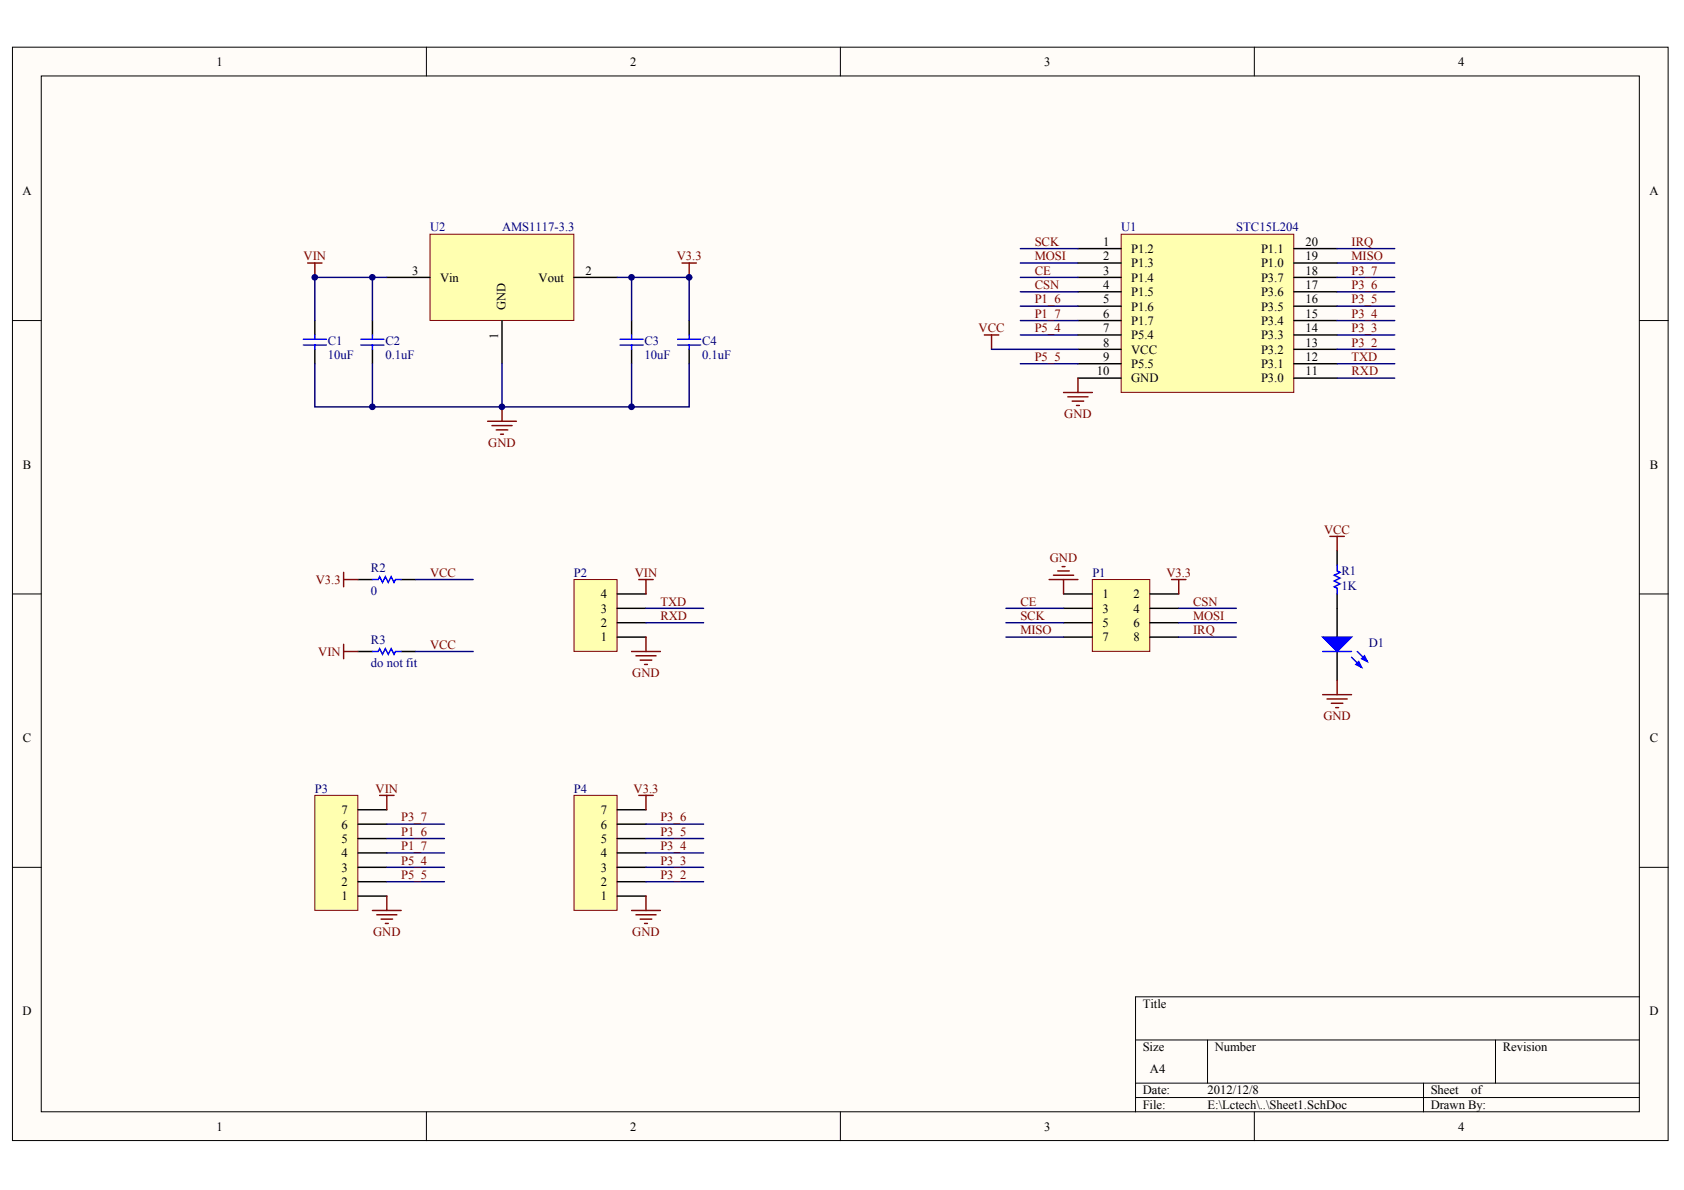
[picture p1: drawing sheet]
<svg xmlns="http://www.w3.org/2000/svg" width="297mm" height="210mm" viewBox="0 0 297 210" stroke-linecap="round" stroke-linejoin="round" font-family="sans-serif">
<g fill="#fffcf8" stroke="#000" stroke-width=".18">
<path d="M2.2 8.3h292v192.9h-292z"/>
<path d="M7.3 13.4h281.9v182.7h-281.9z"/>
</g>
<g fill="none" stroke="#000" stroke-width=".18">
<path d="M75.2 8.3v5.1M148.2 8.3v5.1M221.2 8.3v5.1M2.2 56.5h5.1M289.2 56.5h5.1M2.2 104.8h5.1M289.2 104.8h5.1M2.2 153h5.1M289.2 153h5.1M289.2 175.8h-88.9v20.3M75.2 196.1v5.1M148.2 196.1v5.1"/>
<path d="M200.3 183.4h88.9M200.3 191.1h88.9M200.3 193.6h88.9M213 183.4v7.7M221.2 196.1v5.1M251.1 191.1v5M263.8 183.4v7.7"/>
</g>
<path d="M197.8 41.3h30.4v27.9h-30.4z" fill="#ffffb0" stroke="#800000" stroke-width=".18"/>
<g fill="none" stroke="#000" stroke-width=".25">
<path d="M190.1 43.9h7.7M190.1 46.4h7.7M190.1 48.9h7.7M190.1 51.5h7.7M190.1 54h7.7M190.1 56.5h7.7M190.1 59.1h7.7M228.2 43.9h7.7M228.2 46.4h7.7M228.2 48.9h7.7M228.2 51.5h7.7M228.2 54h7.7"/>
<path d="M228.2 56.5h7.7M228.2 59.1h7.7M190.1 61.6h7.7M190.1 64.2h7.7M190.1 66.7h7.7M228.2 61.6h7.7M228.2 64.2h7.7M228.2 66.7h7.7"/>
</g>
<path d="M75.8 41.3h25.4v15.2h-25.4z" fill="#ffffb0" stroke="#800000" stroke-width=".18"/>
<path d="M55.5 56.5v2.6M65.7 56.5v2.6M68.2 48.9h7.6M88.5 56.5v7.7M101.2 48.9h7.7M111.4 56.5v2.6M121.6 56.5v2.6M55.5 61.6v2.6M65.7 61.6v2.6M111.4 61.6v2.6M121.6 61.6v2.6" fill="none" stroke="#000" stroke-width=".25"/>
<g fill="none" stroke="#00f" stroke-width=".25">
<path d="M53.5 59.8h4.1M55.5 59.1v.7M63.7 59.8h4M65.7 59.1v.7M109.4 59.8h4M111.4 59.1v.7M119.5 59.8h4.1M121.6 59.1v.7M53.5 60.9h4.1M55.5 60.9v.7M63.7 60.9h4M65.7 60.9v.7"/>
<path d="M109.4 60.9h4M111.4 60.9v.7M119.5 60.9h4.1M121.6 60.9v.7"/>
</g>
<g fill="none" stroke="#000080" stroke-width=".25">
<path d="M65.7 48.9v7.6M68.2 48.9h-12.7v7.6M108.9 48.9h12.7v7.6M111.4 48.9v7.6M180 43.9h10.1M180 46.4h10.1M180 48.9h10.1M180 51.5h10.1M55.5 64.2v7.6h66.1v-7.6M65.7 64.2v7.6M88.5 64.2v7.6M111.4 64.2v7.6"/>
<path d="M174.9 61.6h15.2"/>
</g>
<g fill="none" stroke="#800000" stroke-width=".25">
<path d="M54.3 46.4h2.5M55.5 46.4v2.5M120.3 46.4h2.5M121.6 46.4v2.5M173.6 59.1h2.6M174.9 59.1v2.5M86 74.3h5.1M86.8 75.1h3.5M87.5 75.8h2.1M88.3 76.6h.5M88.5 71.8v2.5M187.6 69.2h5.1"/>
<path d="M188.4 70h3.5M189.1 70.8h2.1M189.9 71.5h.5M190.1 66.7v2.5"/>
</g>
<path d="M192.7 102.2h10.1v12.7h-10.1z" fill="#ffffb0" stroke="#800000" stroke-width=".18"/>
<path d="M187.6 104.8h5.1M187.6 107.3h5.1M187.6 109.8h5.1M187.6 112.4h5.1M202.8 104.8h5.1M202.8 107.3h5.1M202.8 109.8h5.1M202.8 112.4h5.1" fill="none" stroke="#000" stroke-width=".25"/>
<path d="M187.3 99.9h.6M185.1 102.2h5M185.8 101.5h3.6M186.6 100.7h2M187.6 102.2v2.6M206.6 102.2h2.6M207.9 102.2v2.6" fill="none" stroke="#800000" stroke-width=".25"/>
<path d="M235.9 46.4h10.1M235.9 43.9h10.1M177.4 107.3h10.2M177.4 109.8h10.2M177.4 112.4h10.2M207.9 107.3h10.2M207.9 109.8h10.2M207.9 112.4h10.2" fill="none" stroke="#000080" stroke-width=".25"/>
<path d="M101.2 102.2h7.6v12.7h-7.6z" fill="#ffffb0" stroke="#800000" stroke-width=".18"/>
<path d="M235.9 97.2v2.5M108.9 112.4h5M108.9 109.8h5M108.9 107.3h5M108.9 104.8h5M235.9 104.8v7.6M235.9 114.9v5.1" fill="none" stroke="#000" stroke-width=".25"/>
<g fill="none" stroke="#800000" stroke-width=".25">
<path d="M234.6 94.6h2.5M235.9 94.6v2.6M111.4 114.9h5.1M112.2 115.7h3.5M112.7 102.2h2.5M112.9 116.4h2.1M113.7 117.2h.5M113.9 102.2v2.6M113.9 112.4v2.5M235.9 120v2.5M233.3 122.5h5.1M234.1 123.3h3.5"/>
<path d="M234.8 124.1h2.1M235.6 124.8h.5"/>
</g>
<path d="M235.9 66.7h10.1M235.9 64.2h10.1M113.9 109.8h10.2M113.9 107.3h10.2" fill="none" stroke="#000080" stroke-width=".25"/>
<g fill="#00f" stroke="#00f" stroke-width=".25">
<path d="M233.3 112.4h5.1l-2.5 2.5z"/>
<path d="M239.2 117.2l.5-.5 .5 1z"/>
<path d="M240.2 116.2l.5-.5 .5 1z"/>
</g>
<path d="M235.9 99.7v1l.5 .3-1.1 .5 1.1 .5-1.1 .5 1.1 .5-1.1 .5 .6 .2v1.1M233.3 114.9h5.1M238.4 115.9l1.8 1.8M239.4 114.9l1.8 1.8" fill="none" stroke="#00f" stroke-width=".25"/>
<path d="M55.5 140.3h7.6v20.3h-7.6z" fill="#ffffb0" stroke="#800000" stroke-width=".18"/>
<path d="M63.2 158.1h5M63.2 155.5h5M63.2 153h5M63.2 150.4h5M63.2 147.9h5M63.2 145.4h5M63.2 142.8h5" fill="none" stroke="#000" stroke-width=".25"/>
<path d="M101.2 140.3h7.6v20.3h-7.6z" fill="#ffffb0" stroke="#800000" stroke-width=".18"/>
<path d="M63.2 102.2h2.5M63.2 114.9h2.5M70.8 102.2h2.5M70.8 114.9h2.5M108.9 158.1h5M108.9 155.5h5M108.9 153h5M108.9 150.4h5M108.9 147.9h5M108.9 145.4h5M108.9 142.8h5" fill="none" stroke="#000" stroke-width=".25"/>
<g fill="none" stroke="#800000" stroke-width=".25">
<path d="M60.6 101v2.5M60.6 113.6v2.6M60.6 114.9h2.6M60.6 102.2h2.6M67 140.3h2.5M68.2 140.3v2.5M68.2 158.1v2.5M112.7 140.3h2.5M113.9 140.3v2.5M113.9 158.1v2.5M65.7 160.6h5.1M66.5 161.4h3.5"/>
<path d="M67.2 162.1h2M68 162.9h.5M111.4 160.6h5.1M112.2 161.4h3.5M112.9 162.1h2.1M113.7 162.9h.5"/>
</g>
<g fill="none" stroke="#000080" stroke-width=".25">
<path d="M180 54h10.1M180 56.5h10.1M180 59.1h10.1M235.9 48.9h10.1M235.9 51.5h10.1M235.9 54h10.1M235.9 56.5h10.1M235.9 59.1h10.1M180 64.2h10.1M235.9 61.6h10.1M73.3 102.2h10.2M73.3 114.9h10.2"/>
<path d="M68.2 145.4h10.2M68.2 147.9h10.2M68.2 150.4h10.2M68.2 153h10.2M68.2 155.5h10.2M113.9 145.4h10.2M113.9 147.9h10.2M113.9 150.4h10.2M113.9 153h10.2M113.9 155.5h10.2"/>
</g>
<path d="M65.7 102.2h1l.3-.5 .5 1 .5-1 .5 1 .5-1 .5 1 .3-.5h1M65.7 114.9h1l.3-.5 .5 1 .5-1 .5 1 .5-1 .5 1 .3-.5h1" fill="none" stroke="#00f" stroke-width=".25"/>
<g fill="#000080" stroke="#000080" stroke-width=".18">
<circle cx="55.5" cy="48.9" r=".5"/>
<circle cx="65.7" cy="71.8" r=".5"/>
<circle cx="65.7" cy="48.9" r=".5"/>
<circle cx="88.5" cy="71.8" r=".5"/>
<circle cx="111.4" cy="71.8" r=".5"/>
<circle cx="111.4" cy="48.9" r=".5"/>
<circle cx="121.6" cy="48.9" r=".5"/>
</g>
<g font-size="2.2">
<text x="38.2" y="11.6">1</text>
<text x="111.2" y="11.6">2</text>
<text x="184.2" y="11.6">3</text>
<text x="257.2" y="11.6">4</text>
<text x="4" y="34.4">A</text>
<text x="290.9" y="34.4">A</text>
<text x="194.6" y="43.4">1</text>
<text x="194.6" y="45.9">2</text>
<text x="199.5" y="44.6">P1.2</text>
<text x="199.5" y="47.2">P1.3</text>
<text x="222.4" y="47.2">P1.0</text>
<text x="222.4" y="44.6">P1.1</text>
<text x="230.3" y="45.9">19</text>
<text x="230.3" y="43.4">20</text>
<text x="72.7" y="48.4">3</text>
<text x="77.6" y="49.7">Vin</text>
<text x="95" y="49.7">Vout</text>
<text x="103.3" y="48.4">2</text>
<text x="194.6" y="48.4">3</text>
<text x="194.6" y="51">4</text>
<text x="194.6" y="53.5">5</text>
<text x="199.5" y="49.7">P1.4</text>
<text x="199.5" y="52.2">P1.5</text>
<text x="222.4" y="52.2">P3.6</text>
<text x="222.4" y="49.7">P3.7</text>
<text x="230.3" y="53.5">16</text>
<text x="230.3" y="51">17</text>
<text x="230.3" y="48.4">18</text>
<text x="87.9" y="59.7" transform="rotate(-90 87.9 59.7)">1</text>
<text x="89.1" y="54.8" transform="rotate(-90 89.1 54.8)">GND</text>
<text x="194.6" y="56">6</text>
<text x="194.6" y="58.6">7</text>
<text x="199.5" y="54.8">P1.6</text>
<text x="199.5" y="57.3">P1.7</text>
<text x="199.5" y="59.9">P5.4</text>
<text x="222.4" y="59.9">P3.3</text>
<text x="222.4" y="57.3">P3.4</text>
<text x="222.4" y="54.8">P3.5</text>
<text x="230.3" y="58.6">14</text>
<text x="230.3" y="56">15</text>
<text x="194.6" y="61.1">8</text>
<text x="194.6" y="63.7">9</text>
<text x="199.5" y="62.4">VCC</text>
<text x="199.5" y="64.9">P5.5</text>
<text x="222.4" y="64.9">P3.1</text>
<text x="222.4" y="62.4">P3.2</text>
<text x="230.3" y="63.7">12</text>
<text x="230.3" y="61.1">13</text>
<text x="193.5" y="66.2">10</text>
<text x="199.5" y="67.5">GND</text>
<text x="222.4" y="67.5">P3.0</text>
<text x="230.3" y="66.2">11</text>
<text x="4" y="82.6">B</text>
<text x="291" y="82.6">B</text>
<text x="106" y="105.5">4</text>
<text x="194.5" y="105.5">1</text>
<text x="199.9" y="105.5">2</text>
<text x="106" y="113.2">1</text>
<text x="106" y="110.6">2</text>
<text x="106" y="108.1">3</text>
<text x="194.5" y="108.1">3</text>
<text x="194.5" y="110.6">5</text>
<text x="194.5" y="113.2">7</text>
<text x="199.9" y="108.1">4</text>
<text x="199.9" y="110.6">6</text>
<text x="199.9" y="113.2">8</text>
<text x="4" y="130.9">C</text>
<text x="291" y="130.9">C</text>
<text x="60.3" y="143.6">7</text>
<text x="106" y="143.6">7</text>
<text x="60.3" y="148.7">5</text>
<text x="60.3" y="146.1">6</text>
<text x="106" y="148.7">5</text>
<text x="106" y="146.1">6</text>
<text x="60.3" y="153.8">3</text>
<text x="60.3" y="151.2">4</text>
<text x="106" y="153.8">3</text>
<text x="106" y="151.2">4</text>
<text x="60.3" y="158.8">1</text>
<text x="60.3" y="156.3">2</text>
<text x="106" y="158.8">1</text>
<text x="106" y="156.3">2</text>
<text x="4" y="179.1">D</text>
<text x="201.6" y="177.8">Title</text>
<text x="290.9" y="179.1">D</text>
<text x="201.6" y="185.4">Size</text>
<text x="214.3" y="185.4">Number</text>
<text x="265.1" y="185.4">Revision</text>
<text x="202.8" y="189.2">A4</text>
<text x="201.6" y="193">Date:</text>
<text x="201.6" y="195.6">File:</text>
<text x="213" y="193">2012/12/8</text>
<text x="213" y="195.6">E:\Lctech\..\Sheet1.SchDoc</text>
<text x="252.4" y="193">Sheet</text>
<text x="252.4" y="195.6">Drawn By:</text>
<text x="259.5" y="193">of</text>
<text x="38.2" y="199.4">1</text>
<text x="111.2" y="199.4">2</text>
<text x="184.2" y="199.4">3</text>
<text x="257.2" y="199.4">4</text>
</g>
<g font-size="2.2" fill="#000080">
<text x="75.8" y="40.8">U2</text>
<text x="88.5" y="40.8">AMS1117-3.3</text>
<text x="197.8" y="40.8">U1</text>
<text x="218.1" y="40.8">STC15L204</text>
<text x="57.8" y="60.9">C1</text>
<text x="57.8" y="63.4">10uF</text>
<text x="68" y="60.9">C2</text>
<text x="68" y="63.4">0.1uF</text>
<text x="113.7" y="60.9">C3</text>
<text x="113.7" y="63.4">10uF</text>
<text x="123.9" y="60.9">C4</text>
<text x="123.9" y="63.4">0.1uF</text>
<text x="65.4" y="101">R2</text>
<text x="101.2" y="101.7">P2</text>
<text x="192.7" y="101.7">P1</text>
<text x="236.6" y="101.5">R1</text>
<text x="65.4" y="105">0</text>
<text x="236.6" y="104">1K</text>
<text x="65.4" y="113.7">R3</text>
<text x="65.4" y="117.7">do not fit</text>
<text x="241.4" y="114.2">D1</text>
<text x="55.5" y="139.8">P3</text>
<text x="101.2" y="139.8">P4</text>
</g>
<g font-size="2.2" fill="#800000">
<text x="53.6" y="45.9">VIN</text>
<text x="119.4" y="45.9">V3.3</text>
<text x="182.5" y="45.9">MOSI</text>
<text x="182.5" y="43.4">SCK</text>
<text x="238.4" y="45.9">MISO</text>
<text x="238.4" y="43.4">IRQ</text>
<text x="182.5" y="51">CSN</text>
<text x="182.5" y="48.4">CE</text>
<text x="182.5" y="53.5">P1_6</text>
<text x="238.4" y="53.5">P3_5</text>
<text x="238.4" y="51">P3_6</text>
<text x="238.4" y="48.4">P3_7</text>
<text x="172.6" y="58.6">VCC</text>
<text x="182.5" y="58.6">P5_4</text>
<text x="182.5" y="56">P1_7</text>
<text x="238.4" y="58.6">P3_3</text>
<text x="238.4" y="56">P3_4</text>
<text x="182.5" y="63.7">P5_5</text>
<text x="238.4" y="63.7">TXD</text>
<text x="238.4" y="61.1">P3_2</text>
<text x="238.4" y="66.2">RXD</text>
<text x="187.7" y="73.8">GND</text>
<text x="86.1" y="78.8">GND</text>
<text x="233.6" y="94.1">VCC</text>
<text x="75.8" y="101.7">VCC</text>
<text x="112" y="101.7">VIN</text>
<text x="185.2" y="99.2">GND</text>
<text x="205.7" y="101.7">V3.3</text>
<text x="55.7" y="103">V3.3</text>
<text x="116.5" y="106.8">TXD</text>
<text x="180" y="106.8">CE</text>
<text x="210.5" y="106.8">CSN</text>
<text x="116.5" y="109.3">RXD</text>
<text x="180" y="109.3">SCK</text>
<text x="180" y="111.9">MISO</text>
<text x="210.5" y="109.3">MOSI</text>
<text x="210.5" y="111.9">IRQ</text>
<text x="56.1" y="115.7">VIN</text>
<text x="75.8" y="114.4">VCC</text>
<text x="111.5" y="119.4">GND</text>
<text x="233.4" y="127.1">GND</text>
<text x="66.2" y="139.8">VIN</text>
<text x="111.8" y="139.8">V3.3</text>
<text x="70.8" y="144.9">P3_7</text>
<text x="70.8" y="147.4">P1_6</text>
<text x="70.8" y="150">P1_7</text>
<text x="116.5" y="150">P3_4</text>
<text x="116.5" y="147.4">P3_5</text>
<text x="116.5" y="144.9">P3_6</text>
<text x="70.8" y="152.5">P5_4</text>
<text x="70.8" y="155">P5_5</text>
<text x="116.5" y="155">P3_2</text>
<text x="116.5" y="152.5">P3_3</text>
<text x="65.8" y="165.1">GND</text>
<text x="111.5" y="165.1">GND</text>
</g>
</svg>
